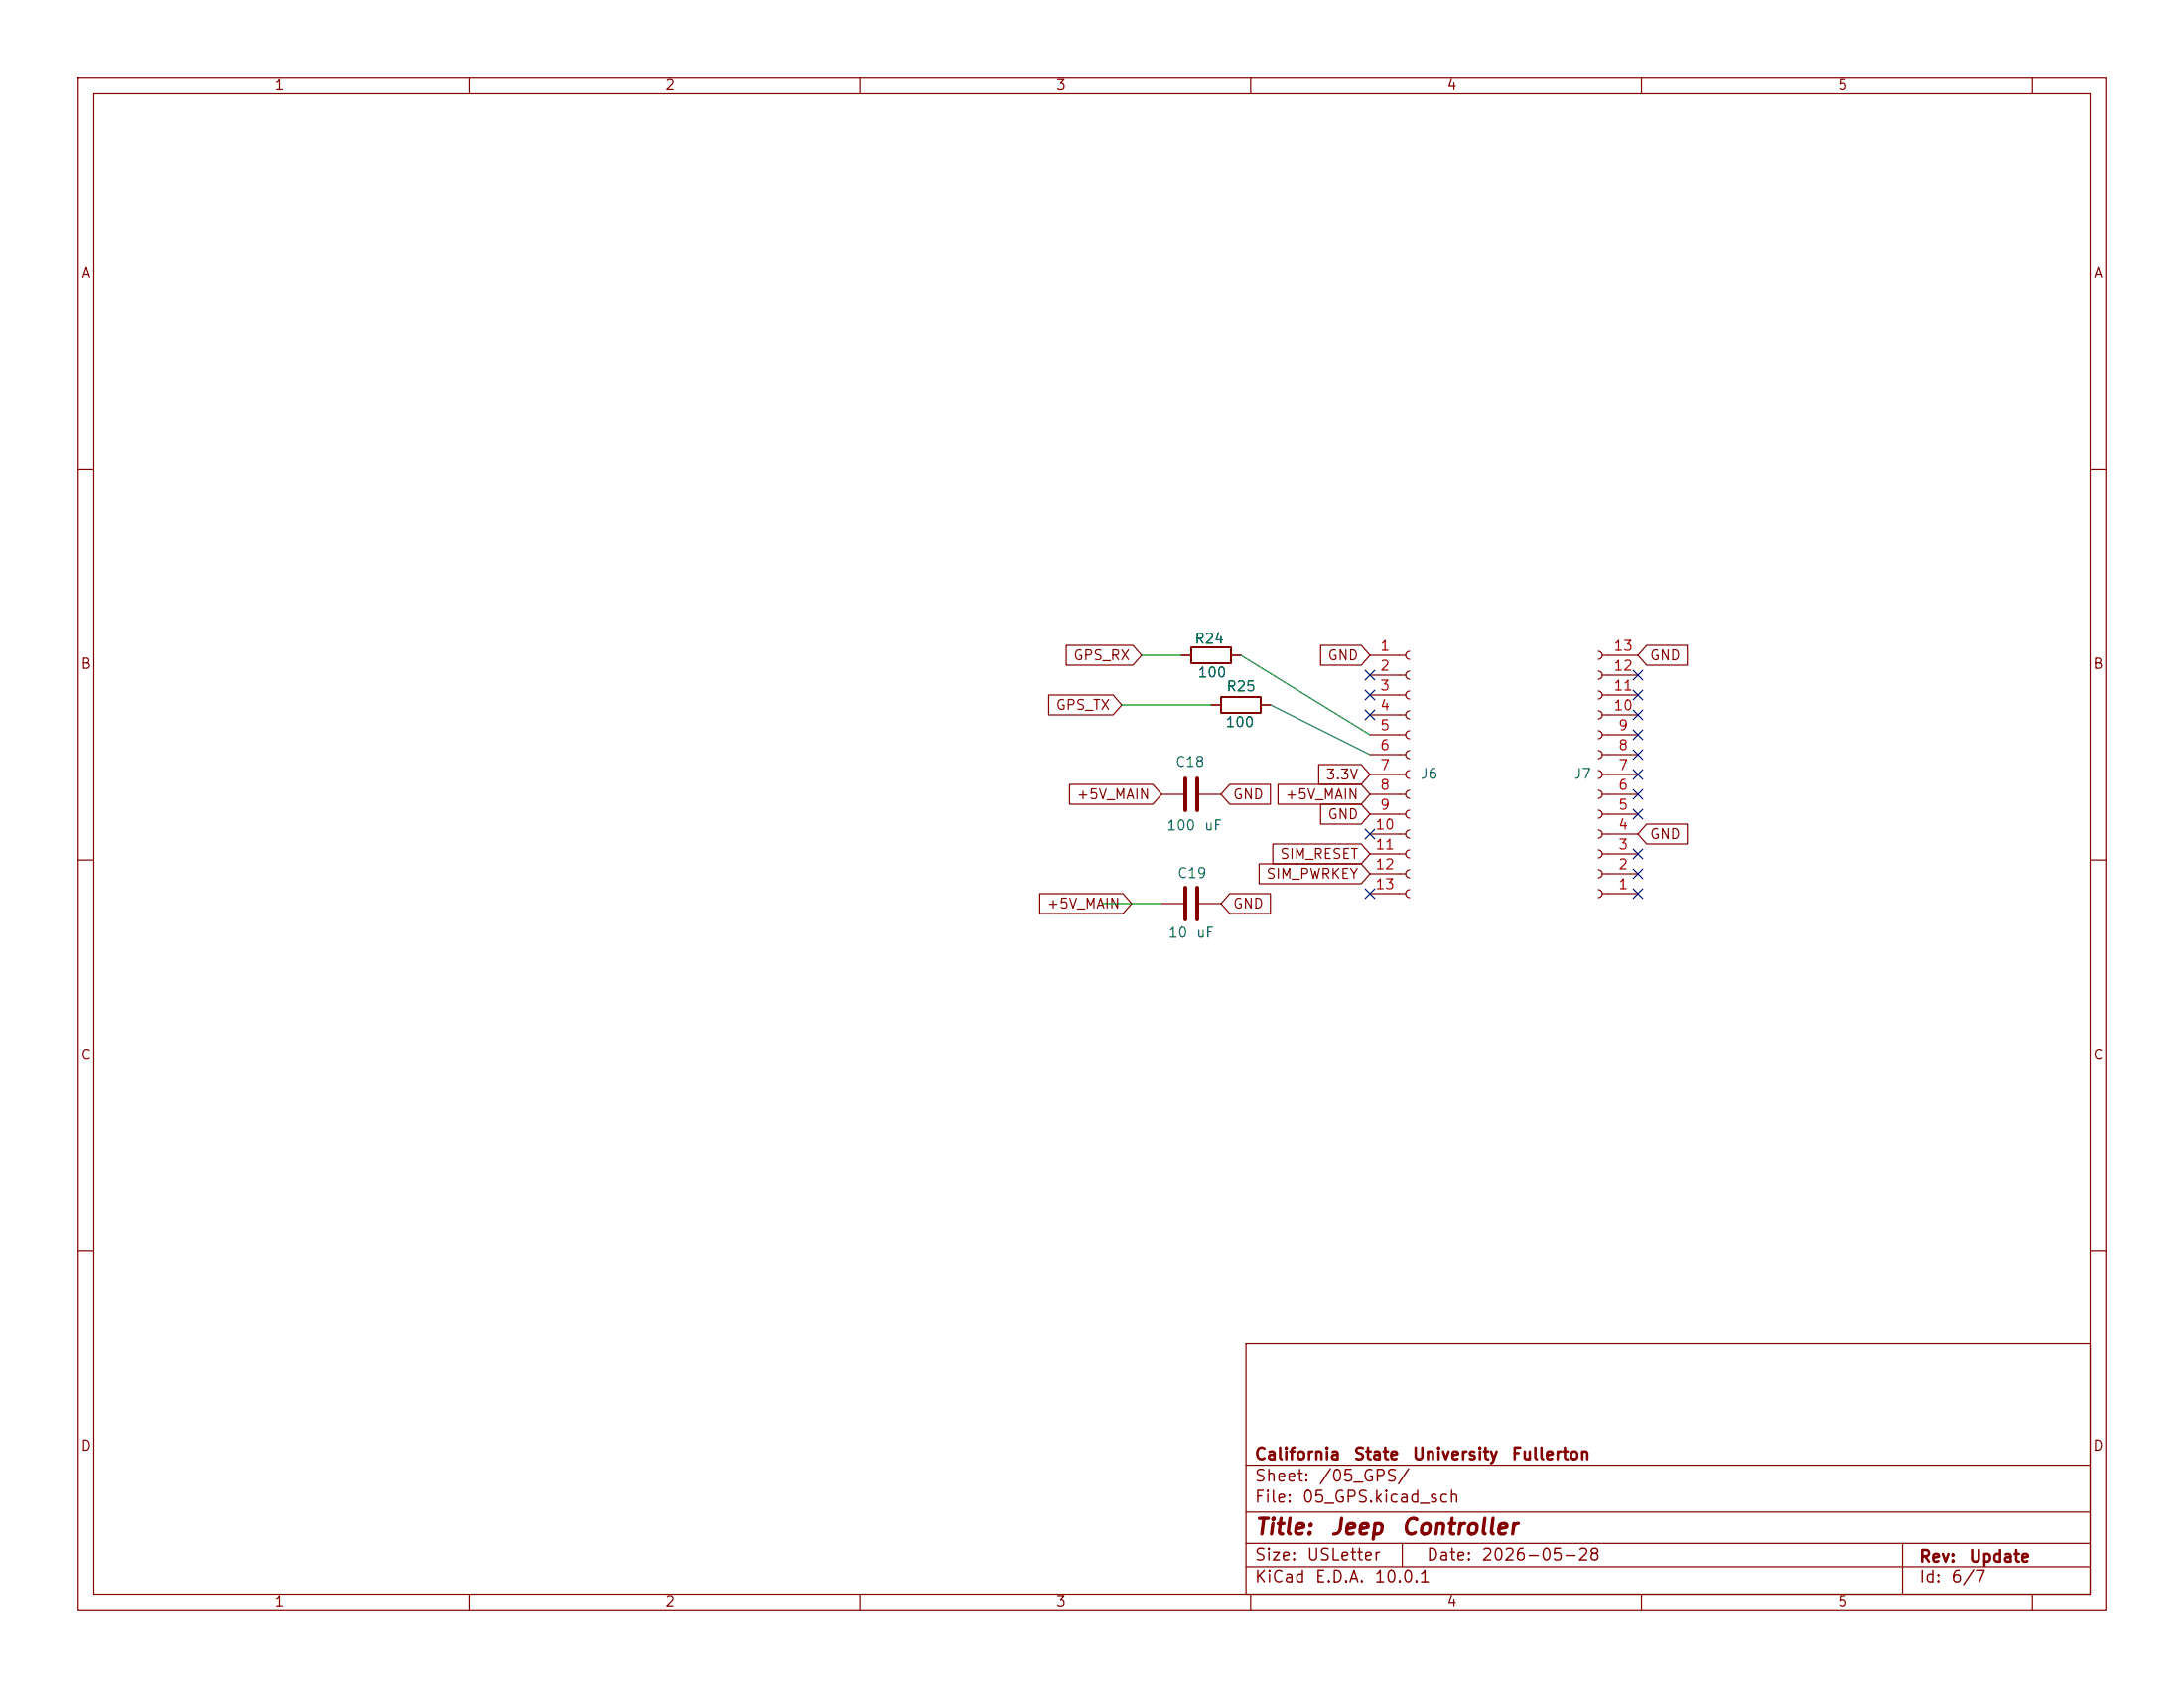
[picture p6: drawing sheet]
<svg xmlns="http://www.w3.org/2000/svg" width="279mm" height="216mm" viewBox="0 0 279 216" stroke-linecap="round" stroke-linejoin="round" font-family="sans-serif">
<g fill="none" stroke="#840000" stroke-width=".15">
<path d="M10 10h259.4v195.9h-259.4zM12 12h255.4v191.9h-255.4zM60 10v2M110 10v2M160 10v2M210 10v2M260 10v2M10 60h2M267.4 60h2M134.2 88.9h8.2l1.1 1.3-1.1 1.2h-8.2zM136.4 82.5h8.5l1.1 1.3-1.1 1.3h-8.5zM151.1 83.8h1.3"/>
<path d="M154.9 90.2h1.3M157.5 83.8h1.2M161.3 90.2h1.3M168.7 97.8h5.4l1.2 1.3-1.2 1.2h-5.4zM168.9 82.5h5.2l1.2 1.3-1.2 1.3h-5.2zM175.3 99.1h4.5M175.3 96.5h4.5M175.3 94h4.5M175.3 91.4h4.5M175.3 88.9h4.5M175.3 86.4h4.5M175.3 83.8h4.5"/>
<path d="M180.3 83.3a.51 .51 0 0 0-.5 .5 .51 .51 0 0 0 .5 .5M180.3 85.9a.51 .51 0 0 0-.5 .5 .51 .51 0 0 0 .5 .5M180.3 88.4a.51 .51 0 0 0-.5 .5 .51 .51 0 0 0 .5 .5M180.3 90.9a.51 .51 0 0 0-.5 .5 .51 .51 0 0 0 .5 .5M180.3 93.5a.51 .51 0 0 0-.5 .5 .51 .51 0 0 0 .5 .5M180.3 96a.51 .51 0 0 0-.5 .5 .51 .51 0 0 0 .5 .5M180.3 98.6a.51 .51 0 0 0-.5 .5 .51 .51 0 0 0 .5 .5M204.5 98.6a.51 .51 0 0 1 .5 .5 .51 .51 0 0 1-.5 .5M204.5 96a.51 .51 0 0 1 .5 .5 .51 .51 0 0 1-.5 .5M204.5 93.5a.51 .51 0 0 1 .5 .5 .51 .51 0 0 1-.5 .5M204.5 90.9a.51 .51 0 0 1 .5 .5 .51 .51 0 0 1-.5 .5M204.5 88.4a.51 .51 0 0 1 .5 .5 .51 .51 0 0 1-.5 .5"/>
<path d="M204.5 85.9a.51 .51 0 0 1 .5 .5 .51 .51 0 0 1-.5 .5M204.5 83.3a.51 .51 0 0 1 .5 .5 .51 .51 0 0 1-.5 .5M205 99.1h4.5M205 96.5h4.5M205 94h4.5M205 91.4h4.5M205 88.9h4.5M205 86.4h4.5M205 83.8h4.5M210.7 82.5h5.2v2.6h-5.2l-1.2-1.3zM10 110h2M133 114.3h10.7l1.1 1.3-1.1 1.2h-10.7z"/>
<path d="M136.8 100.3h10.7l1.1 1.3-1.1 1.3h-10.7zM148.6 101.6h2.8M148.6 115.6h2.8M153.4 101.6h2.8M153.4 115.6h2.8M157.3 114.3h5.2v2.5h-5.2l-1.1-1.2zM157.3 100.3h5.2v2.6h-5.2l-1.1-1.3zM161.1 110.5h13l1.2 1.3-1.2 1.2h-13zM162.8 107.9h11.3l1.2 1.3-1.2 1.3h-11.3zM163.5 100.3h10.6l1.2 1.3-1.2 1.3h-10.6zM168.9 102.9h5.2l1.2 1.2-1.2 1.3h-5.2zM175.3 101.6h4.5"/>
<path d="M175.3 114.3h4.5M175.3 111.8h4.5M175.3 109.2h4.5M175.3 106.7h4.5M175.3 104.1h4.5M180.3 101.1a.51 .51 0 0 0-.5 .5 .51 .51 0 0 0 .5 .5M180.3 103.6a.51 .51 0 0 0-.5 .5 .51 .51 0 0 0 .5 .5M180.3 106.2a.51 .51 0 0 0-.5 .5 .51 .51 0 0 0 .5 .5M180.3 108.7a.51 .51 0 0 0-.5 .5 .51 .51 0 0 0 .5 .5M180.3 111.3a.51 .51 0 0 0-.5 .5 .51 .51 0 0 0 .5 .5M180.3 113.8a.51 .51 0 0 0-.5 .5 .51 .51 0 0 0 .5 .5M204.5 113.8a.51 .51 0 0 1 .5 .5 .51 .51 0 0 1-.5 .5"/>
<path d="M204.5 111.3a.51 .51 0 0 1 .5 .5 .51 .51 0 0 1-.5 .5M204.5 108.7a.51 .51 0 0 1 .5 .5 .51 .51 0 0 1-.5 .5M204.5 106.2a.51 .51 0 0 1 .5 .5 .51 .51 0 0 1-.5 .5M204.5 103.6a.51 .51 0 0 1 .5 .5 .51 .51 0 0 1-.5 .5M204.5 101.1a.51 .51 0 0 1 .5 .5 .51 .51 0 0 1-.5 .5M205 101.6h4.5M205 114.3h4.5M205 111.8h4.5M205 109.2h4.5M205 106.7h4.5M205 104.1h4.5M210.7 105.4h5.2v2.6h-5.2l-1.2-1.3z"/>
<path d="M267.4 110h2M10 160h2M159.4 171.9h108v32h-108zM267.4 160h2M159.4 197.4h108M159.4 193.4h108M159.4 187.4h108M179.4 197.4v3M243.4 197.4v6.5M60 203.9v2M110 203.9v2M159.4 200.4h108"/>
<path d="M160 203.9v2M210 203.9v2M260 203.9v2"/>
</g>
<path d="M151.6 99.6v4M153.2 99.6v4M151.6 113.5v4.1M153.2 113.5v4.1" fill="none" stroke="#840000" stroke-width=".51"/>
<path d="M152.4 82.8h5.1v2h-5.1zM156.2 89.2h5.1v2h-5.1z" fill="none" stroke="#840000" stroke-width=".25"/>
<path d="M143.5 90.2h11.4M146 83.8h5.1M158.7 83.8l16.6 10.2M162.6 90.2l12.7 6.3M141 115.6h7.6" fill="none" stroke="#009600" stroke-width=".15"/>
<g fill="none" stroke="#000084" stroke-width=".15">
<path d="M174.7 85.8l1.2 1.2M174.7 88.3l1.2 1.2M174.7 90.8l1.2 1.2M175.9 85.8l-1.2 1.2M175.9 88.3l-1.2 1.2M175.9 90.8l-1.2 1.2M208.9 88.3l1.3 1.2M208.9 93.4l1.3 1.2M208.9 85.8l1.3 1.2M208.9 90.8l1.3 1.2M208.9 98.5l1.3 1.2M208.9 95.9l1.3 1.2"/>
<path d="M210.2 88.3l-1.3 1.2M210.2 93.4l-1.3 1.2M210.2 85.8l-1.3 1.2M210.2 90.8l-1.3 1.2M210.2 98.5l-1.3 1.2M210.2 95.9l-1.3 1.2M174.7 113.7l1.2 1.2M174.7 106.1l1.2 1.2M175.9 113.7l-1.2 1.2M175.9 106.1l-1.2 1.2M208.9 113.7l1.3 1.2M208.9 111.2l1.3 1.2"/>
<path d="M208.9 108.6l1.3 1.2M208.9 101l1.3 1.2M208.9 103.5l1.3 1.2M210.2 113.7l-1.3 1.2M210.2 111.2l-1.3 1.2M210.2 108.6l-1.3 1.2M210.2 101l-1.3 1.2M210.2 103.5l-1.3 1.2"/>
</g>
<g font-size="2" fill="#840000">
<text x="160.4" y="196.8">Title:</text>
<text x="170.1" y="196.8">Jeep</text>
<text x="179.1" y="196.8">Controller</text>
</g>
<g font-size="1.5" fill="#840000">
<text x="160.4" y="189.9">Sheet:</text>
<text x="160.4" y="187.1">California</text>
<text x="168.6" y="189.9">/05_GPS/</text>
<text x="173.1" y="187.1">State</text>
<text x="180.6" y="187.1">University</text>
<text x="193.3" y="187.1">Fullerton</text>
<text x="160.4" y="192.6">File:</text>
<text x="166.5" y="192.6">05_GPS.kicad_sch</text>
<text x="160.4" y="202.8">KiCad</text>
<text x="160.4" y="200">Size:</text>
<text x="167.1" y="200">USLetter</text>
<text x="168.1" y="202.8">E.D.A.</text>
<text x="175.7" y="202.8">10.0.1</text>
<text x="182.4" y="200">Date:</text>
<text x="189.4" y="200">2026-05-28</text>
<text x="245.4" y="200.2">Rev:</text>
<text x="245.4" y="202.8">Id:</text>
<text x="249.5" y="202.8">6/7</text>
<text x="251.8" y="200.2">Update</text>
</g>
<g font-size="1.3" fill="#840000">
<text x="35" y="11.9">1</text>
<text x="85" y="11.9">2</text>
<text x="135" y="11.9">3</text>
<text x="185" y="11.9">4</text>
<text x="235" y="11.9">5</text>
<text x="10.3" y="35.9">A</text>
<text x="267.7" y="35.9">A</text>
<text x="10.3" y="85.9">B</text>
<text x="137.2" y="84.8">GPS_RX</text>
<text x="169.8" y="84.8">GND</text>
<text x="211" y="84.8">GND</text>
<text x="267.7" y="85.9">B</text>
<text x="135" y="91.1">GPS_TX</text>
<text x="169.5" y="100">3.3V</text>
<text x="137.6" y="102.6">+5V_MAIN</text>
<text x="157.6" y="102.6">GND</text>
<text x="164.3" y="102.6">+5V_MAIN</text>
<text x="169.8" y="105.1">GND</text>
<text x="211" y="107.6">GND</text>
<text x="161.9" y="112.7">SIM_PWRKEY</text>
<text x="163.6" y="110.2">SIM_RESET</text>
<text x="133.8" y="116.5">+5V_MAIN</text>
<text x="157.6" y="116.5">GND</text>
<text x="10.3" y="135.9">C</text>
<text x="267.7" y="135.9">C</text>
<text x="10.3" y="185.9">D</text>
<text x="267.7" y="185.9">D</text>
<text x="35" y="205.8">1</text>
<text x="85" y="205.8">2</text>
<text x="135" y="205.8">3</text>
<text x="185" y="205.8">4</text>
<text x="235" y="205.8">5</text>
</g>
<g font-size="1.3" fill="#006464">
<text x="152.7" y="82.7">R24</text>
<text x="153.1" y="87">100</text>
<text x="156.8" y="88.7">R25</text>
<text x="156.7" y="93.3">100</text>
<text x="150.3" y="98.4">C18</text>
<text x="181.6" y="99.9">J6</text>
<text x="201.2" y="99.9">J7</text>
<text x="149.2" y="106.5">100</text>
<text x="154" y="106.5">uF</text>
<text x="150.5" y="112.6">C19</text>
<text x="149.4" y="120.2">10</text>
<text x="152.9" y="120.2">uF</text>
</g>
<g font-size="1.3" fill="#a90000">
<text x="176.5" y="83.6">1</text>
<text x="206.3" y="83.6">13</text>
<text x="176.5" y="86.1">2</text>
<text x="176.5" y="88.6">3</text>
<text x="206.3" y="88.6">11</text>
<text x="206.3" y="86.1">12</text>
<text x="176.5" y="91.2">4</text>
<text x="176.5" y="93.7">5</text>
<text x="206.3" y="91.2">10</text>
<text x="206.9" y="93.7">9</text>
<text x="176.5" y="96.3">6</text>
<text x="176.5" y="98.8">7</text>
<text x="176.5" y="101.3">8</text>
<text x="206.9" y="101.3">6</text>
<text x="206.9" y="98.8">7</text>
<text x="206.9" y="96.3">8</text>
<text x="175.9" y="106.4">10</text>
<text x="176.5" y="103.9">9</text>
<text x="206.9" y="106.4">4</text>
<text x="206.9" y="103.9">5</text>
<text x="175.9" y="109">11</text>
<text x="175.9" y="111.5">12</text>
<text x="206.9" y="111.5">2</text>
<text x="206.9" y="109">3</text>
<text x="175.9" y="114">13</text>
<text x="206.9" y="114">1</text>
</g>
</svg>
